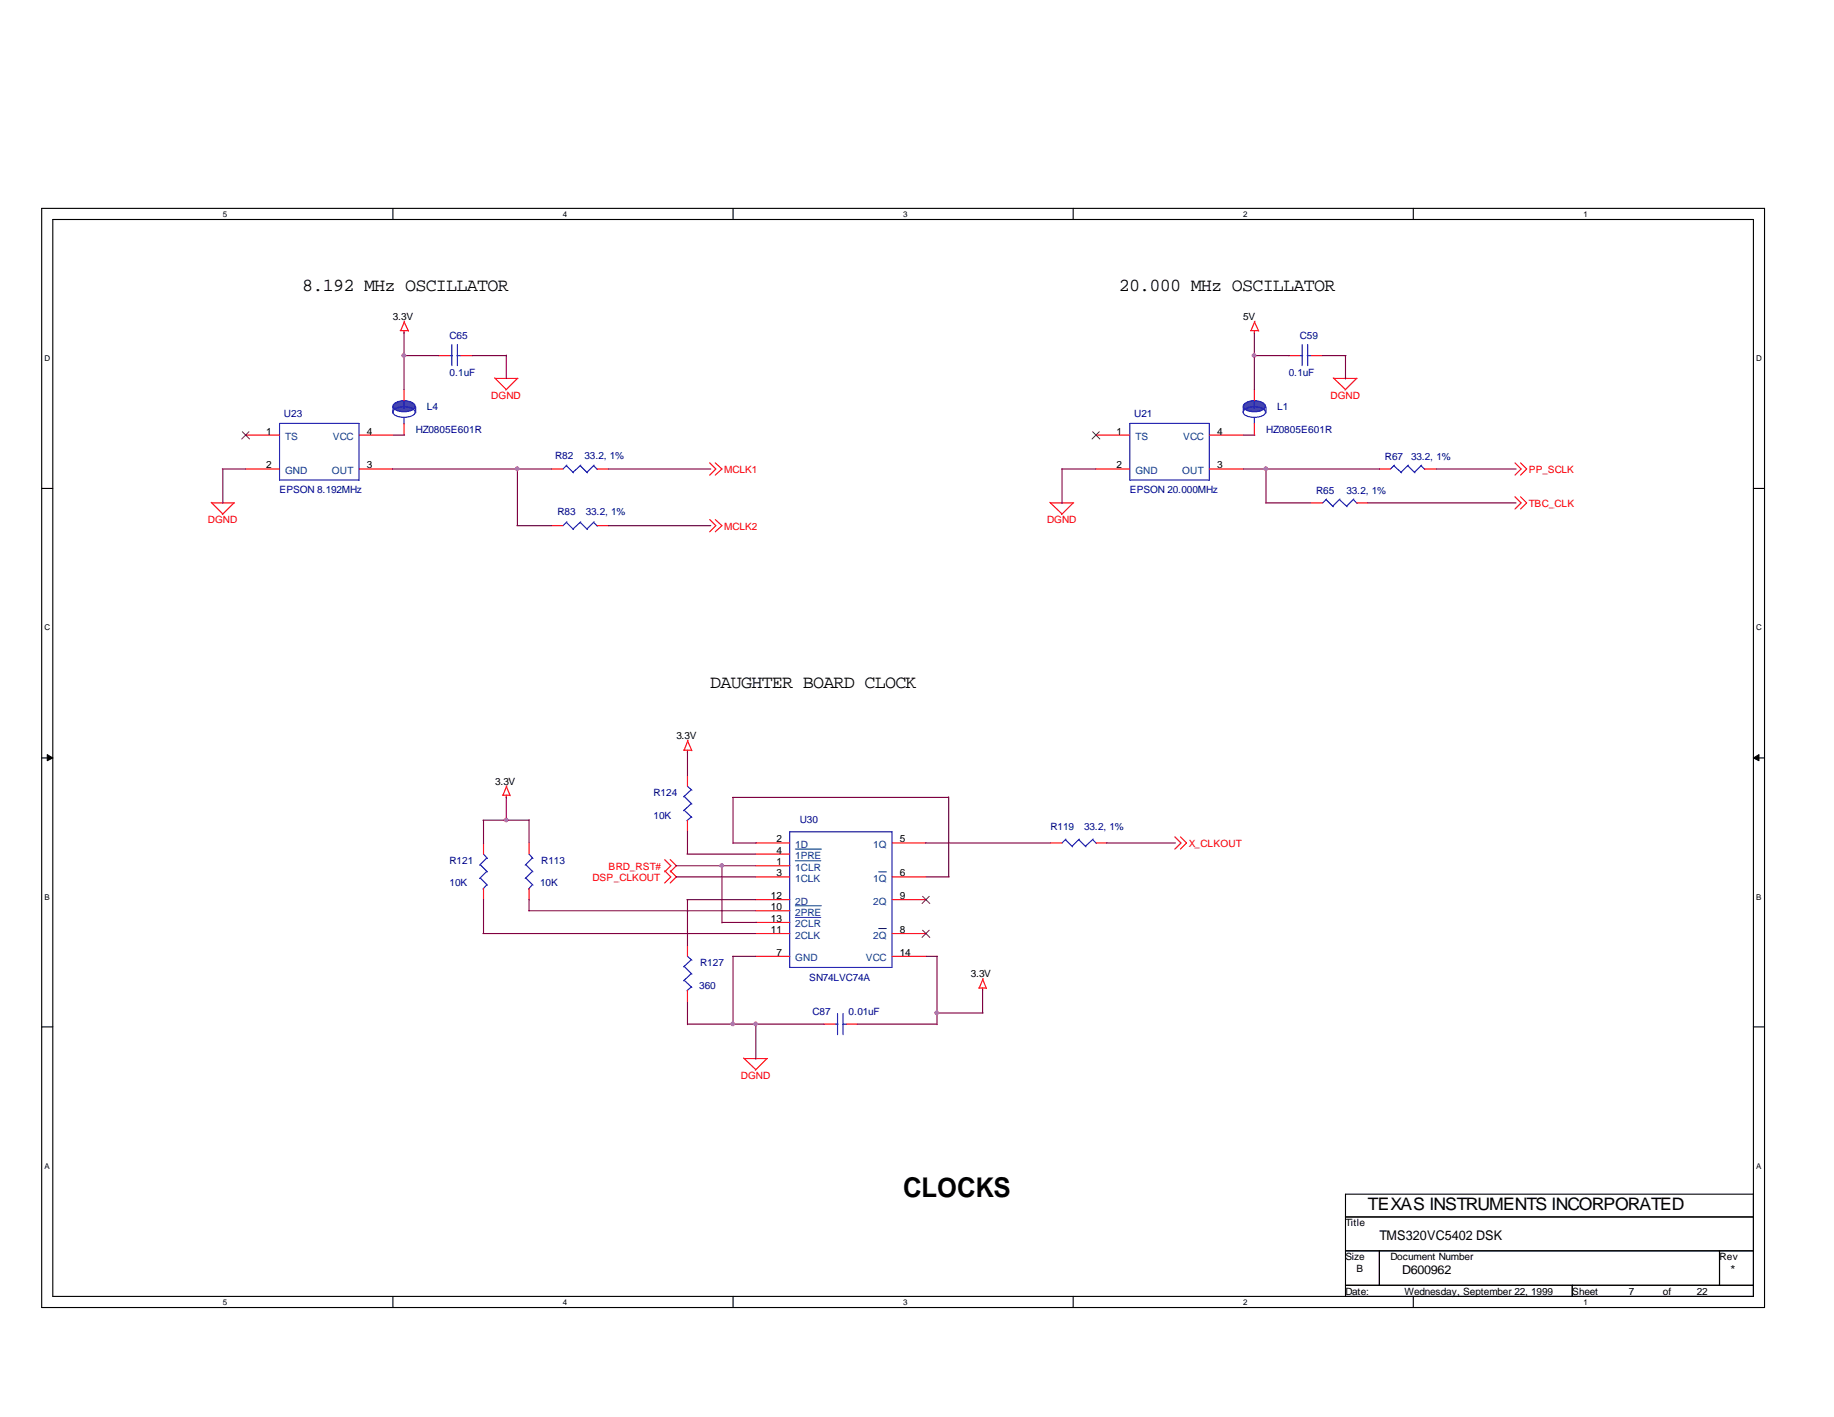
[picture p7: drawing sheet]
<svg xmlns="http://www.w3.org/2000/svg" width="279mm" height="216mm" viewBox="0 0 279 216" stroke-linecap="round" stroke-linejoin="round" font-family="sans-serif">
<g fill="none" stroke="#000" stroke-width=".17">
<path d="M6.3 31.8h262.5v167.4h-262.5zM8 33.4h259.1v164.1h-259.1zM59.9 31.8v1.6M111.7 31.8v1.6M163.5 31.8v1.6M215.3 31.8v1.6M6.3 74.4h1.7M267.1 74.4h1.7M6.3 115.5h1.7M267.1 115.5h1.7M6.3 156.5h1.7M267.1 156.5h1.7"/>
<path d="M59.9 197.5v1.7M111.7 197.5v1.7M163.5 197.5v1.7M205 185.4h62.1M205 190.6h62.1M205 195.8h62.1M210.1 190.6v5.2M215.3 197.5v1.7M239.5 195.8v1.7M262 190.6v5.2M267.1 181.9h-62.1v15.6"/>
</g>
<g fill="#000" stroke="#000" stroke-width=".15">
<path d="M7.2 115l.8 .5-.8 .4z" fill-rule="evenodd"/>
<path d="M267.1 115.5l.9-.5v.9z" fill-rule="evenodd"/>
</g>
<g fill="none" stroke="#f00" stroke-width=".17">
<path d="M61 50.4h1.1M61.6 50.4v.4M61.6 49l.6 1.5M61.6 48.9l-.6 1.5M75.4 57.6l1.7 1.8M75.4 57.7h3.5M78.8 57.7l-1.8 1.7M190.5 50.4h1.2M191.1 50.4v.4M191.1 49l.7 1.5M191.2 48.9l-.6 1.5M203.1 57.6l1.9 1.8"/>
<path d="M203.2 57.7h3.6M206.7 57.7l-1.8 1.7M32.2 76.5l1.8 1.8M32.3 76.6h3.4M35.6 76.6l-1.7 1.8M108.1 79.2l1 .9-1 .9M108.1 70.5l1 1-1 .9M109 79.2l1 .9-1 .9M109 70.5l1 1-1 .9M159.9 76.5l1.9 1.8M160 76.6h3.6M163.5 76.6l-1.8 1.8"/>
<path d="M230.8 70.5l.9 1-.9 .9M230.8 75.7l.9 .9-.9 1M231.6 70.5l1 1-1 .9M231.6 75.7l1 .9-1 1M77.1 119.8l.6 1.4M77.2 119.7l-.6 1.5M104.1 114.3h1.2M104.7 114.3v.4M104.7 112.9l.7 1.5M104.8 112.8l-.6 1.5M76.5 121.2h1.1M77.1 121.2v.4"/>
<path d="M101.3 132.7l.9 .9-.9 .9M101.3 131l.9 .9-.9 .9M102.1 132.7l.9 .9-.9 .9M102.1 131l.9 .9-.9 .9M179 127.5l.9 .9-.9 1M179.8 127.5l1 .9-1 1M149.1 150.5h1.1M149.7 150.5v.5M149.7 149.2l.6 1.4M149.8 149.1l-.6 1.4M113.3 161.2l1.8 1.8M113.4 161.3h3.5"/>
<path d="M116.8 161.3l-1.7 1.8"/>
</g>
<path d="M59.9 61.6a2.46 2.46 0 0 1 3.3 0v.3a1.14 1.14 0 0 1-1.1 .8 2.51 2.51 0 0 1-2.2-.5v-.3z" fill-rule="evenodd" fill="#4c4cff" stroke="#00f" stroke-width=".17"/>
<path d="M59.9 62v.9M59.9 62.5a2.57 2.57 0 0 1 3.3 0v.3a1.17 1.17 0 0 1-1.1 .7 2.68 2.68 0 0 1-2.2-.4v-.3zM61.6 61.2v1M61.6 63.7v.9M63.3 62v.9" fill="none" stroke="#00f" stroke-width=".17"/>
<path d="M61.6 59.4v1.6M61.6 64.5v1.8" fill="none" stroke="#f00" stroke-width=".17"/>
<path d="M189.5 61.6a2.46 2.46 0 0 1 3.2 0l.1 .3a1.14 1.14 0 0 1-1.2 .8 2.51 2.51 0 0 1-2.1-.5l-.1-.3z" fill-rule="evenodd" fill="#4c4cff" stroke="#00f" stroke-width=".17"/>
<g fill="none" stroke="#00f" stroke-width=".17">
<path d="M68.5 54.2h.4M68.8 52.5v3.2M69.6 54.2h.6M69.7 52.5v3.2M198 54.2h.5M198.4 52.5v3.2M199.1 54.2h.6M199.2 52.5v3.2M42.6 64.5h12.1v8.7h-12.1zM86.3 79.6l1.1 1.1M86.3 71l1.1 1.1M86.4 79.5l-.6 .6"/>
<path d="M86.4 70.9l-.6 .6M88.4 79.6l1.1 1.1M88.4 71l1.1 1.1M88.5 79.5l-1.2 1.1M88.5 70.9l-1.2 1.1M90.4 79.6l.6 .6M90.4 71l.6 .5M90.5 79.5l-1.1 1.1M90.5 70.9l-1.1 1.1M172.1 64.5h12.1v8.7h-12.1zM189.4 62v.9M189.5 62.5a2.57 2.57 0 0 1 3.2 0l.1 .3a1.17 1.17 0 0 1-1.2 .7 2.68 2.68 0 0 1-2.1-.4l-.1-.3z"/>
<path d="M191.1 61.2v1M191.1 63.7v.9M192.9 62v.9M202 76.1l1.1 1.1M202.1 76l-.6 .6M204 76.1l1.2 1.1M204.1 76l-1.1 1.1M206.2 76.1l.6 .6M206.2 76l-1.1 1.1M212.3 71l1.2 1.1M212.4 70.9l-.6 .6M214.5 71l1.1 1.1"/>
<path d="M214.5 70.9l-1.1 1.1M216.5 71l.6 .5M216.6 70.9l-1.1 1.1M104.7 119.8l.7 .6M73.2 131.7l1.1 1.1M73.2 133.8l1.1 1.1M73.7 130.1l.6 .7M74.2 130.7l-1.1 1.1M74.2 132.8l-1.1 1.1M74.2 134.8l-.6 .7M80.1 131.7l1.1 1.1M80.1 133.8l1.1 1.1"/>
<path d="M80.6 130.1l.6 .7M81.1 130.7l-1.1 1.1M81.1 132.8l-1.1 1.1M81.1 134.8l-.6 .7M104.2 121.3l1.2 1.2M104.2 123.4l1.2 1.1M105.3 120.3l-1.2 1.1M105.3 122.4l-1.2 1.1M105.3 124.5l-.7 .6M120.3 126.7h15.6v20.7h-15.6zM162.3 127.9l1.1 1.1M162.4 127.8l-.6 .6"/>
<path d="M164.3 127.9l1.1 1.1M164.4 127.8l-1.1 1.1M166.5 127.9l.5 .6M166.5 127.8l-1.1 1.1M104.2 147.2l1.2 1.2M104.2 149.4l1.2 1.1M104.7 145.7l.7 .6M105.3 146.2l-1.2 1.1M105.3 148.3l-1.2 1.1M105.3 150.4l-.7 .6M127.3 156h.4M127.6 154.4v3.2"/>
<path d="M128.4 156h.5M128.4 154.4v3.2"/>
</g>
<g fill="none" stroke="#f00" stroke-width=".17">
<path d="M66.8 54.2h1.7M70.2 54.2h1.8M191.1 59.4v1.6M196.3 54.2h1.7M199.7 54.2h1.8M37.4 71.5h5.2M37.4 66.3h5.2M54.7 71.5h5.2M54.7 66.3h5.2M84.1 71.5h1.7M90.9 71.5h1.8M167 71.5h5.1"/>
<path d="M167 66.3h5.1M184.2 71.5h5.2M184.2 66.3h5.2M191.1 64.5v1.8M199.7 76.6h1.8M206.7 76.6h1.7M210.1 71.5h1.7M217 71.5h1.8M84.1 80.1h1.7M90.9 80.1h1.8M104.7 118.1v1.7M73.7 128.4v1.7"/>
<path d="M73.7 135.4v1.7M80.6 128.4v1.7M80.6 135.4v1.7M104.7 125v1.7M115.1 128.4h5.2M115.1 130.1h5.2M115.1 131.9h5.2M115.1 133.6h5.2M115.1 137.1h5.2M115.1 138.8h5.2M135.9 128.4h5.2M135.9 133.6h5.2"/>
<path d="M135.9 137.1h5.2M160 128.4h1.8M167 128.4h1.7M104.7 144v1.7M104.7 150.9v1.8M115.1 140.5h5.2M115.1 142.2h5.2M115.1 145.7h5.2M125.5 156h1.8M128.9 156h1.7M135.9 142.2h5.2M135.9 145.7h5.2"/>
</g>
<path d="M36.9 65.8l1.1 1.1M37.9 65.8l-1.1 1.1M166.5 65.8l1.1 1.1M167.5 65.8l-1.1 1.1M140.5 136.6l1.1 1.1M141.6 136.6l-1.1 1.1M140.5 141.7l1.1 1.1M141.6 141.7l-1.1 1.1" fill="none" stroke="#804000" stroke-width=".15"/>
<path d="M121.2 129.4h3.9M121.2 131.1h3.9M121.2 138h3.9M121.2 139.8h3.9M133.9 132.8h1.1M133.9 141.5h1.1" fill="none" stroke="#004080" stroke-width=".15"/>
<g fill="none" stroke="#800040" stroke-width=".17">
<path d="M61.6 54.2h5.3M61.6 50.6v8.8M71.9 54.2h5.2M77.1 54.1v3.6M191.1 54.2h5.3M191.1 50.7v8.7M201.5 54.2h3.6M205 54.2v3.5M33.9 71.5h3.5M34 71.5v5.2M59.8 71.5h24.3M59.9 66.3h1.7"/>
<path d="M78.8 71.4v8.7M92.7 71.5h15.6M161.7 71.5h5.3M161.8 71.5v5.2M189.4 71.5h20.8M189.4 66.3h1.8M192.8 76.6h6.9M192.9 71.4v5.2M208.4 76.6h22.6M218.8 71.5h12.2M78.7 80.1h5.4M92.7 80.1h15.6"/>
<path d="M104.7 114.6v3.5M73.6 125h7M73.7 125v3.5M73.7 137v5.2M77.1 121.4v3.6M80.5 138.8h34.6M80.6 124.9v3.5M80.6 137v1.8M103 133.6h12.1M103 131.9h12.1M104.6 130.1h10.5M104.6 137.1h10.5"/>
<path d="M104.7 126.7v3.4M104.7 137.1v7M110 131.9v8.7M111.6 121.5h32.9M111.7 121.5v7M111.7 128.4h3.5M141 128.4h19M141.1 133.6h3.5M144.5 121.4v12.2M168.6 128.4h10.5M73.6 142.2h41.5M104.7 156h20.9"/>
<path d="M104.7 152.7v3.4M110 140.5h5.2M111.6 145.7h3.5M111.7 145.7v10.4M115.1 156v5.4M130.6 156h12.1M141.1 145.7h1.7M142.7 145.7v10.4M142.7 154.3h7.1M149.7 150.8v3.5"/>
</g>
<g fill="#f0f" stroke="#f0f" stroke-width=".17">
<circle cx="78.8" cy="71.4" r=".29"/>
<circle cx="192.8" cy="71.4" r=".29"/>
<circle cx="77.1" cy="124.9" r=".29"/>
<circle cx="142.7" cy="154.3" r=".29"/>
<circle cx="111.6" cy="156" r=".29"/>
<circle cx="109.9" cy="131.9" r=".29"/>
<circle cx="115.1" cy="156" r=".29"/>
<circle cx="61.5" cy="54.1" r=".29"/>
<circle cx="191.1" cy="54.1" r=".29"/>
</g>
<text font-size="4.1" x="137.6" y="182.4">CLOCKS</text>
<g font-size="2.8">
<text x="46.1" y="44.4">8.192 MHz OSCILLATOR</text>
<text x="170.4" y="44.4">20.000 MHz OSCILLATOR</text>
<text x="108.2" y="104.8">DAUGHTER BOARD CLOCK</text>
</g>
<text font-size="2.6" x="208.4" y="184.3">TEXAS INSTRUMENTS INCORPORATED</text>
<text font-size="2" x="210.1" y="189">TMS320VC5402 DSK</text>
<g font-size="1.9">
<text x="213.6" y="194.1">D600962</text>
<text x="263.7" y="194.1">*</text>
</g>
<g font-size="1.5">
<text x="59.9" y="48.7">3.3V</text>
<text x="189.4" y="48.7">5V</text>
<text x="40.6" y="66.2">1</text>
<text x="40.6" y="71.4">2</text>
<text x="55.9" y="71.4">3</text>
<text x="55.9" y="66.2">4</text>
<text x="170.1" y="66.2">1</text>
<text x="170.1" y="71.4">2</text>
<text x="185.4" y="71.4">3</text>
<text x="185.4" y="66.2">4</text>
<text x="103" y="112.6">3.3V</text>
<text x="75.4" y="119.5">3.3V</text>
<text x="118.3" y="128.4">2</text>
<text x="118.3" y="130">4</text>
<text x="118.3" y="131.8">1</text>
<text x="137.1" y="128.4">5</text>
<text x="117.4" y="137">12</text>
<text x="118.3" y="133.5">3</text>
<text x="137.1" y="133.5">6</text>
<text x="137.1" y="137">9</text>
<text x="117.4" y="138.7">10</text>
<text x="117.4" y="140.5">13</text>
<text x="117.4" y="142.2">11</text>
<text x="137.1" y="142.2">8</text>
<text x="118.3" y="145.6">7</text>
<text x="137.1" y="145.6">14</text>
<text x="147.9" y="148.8">3.3V</text>
<text x="205" y="186.9">Title</text>
<text x="205" y="197.3">Date:</text>
<text x="205" y="192">Size</text>
<text x="206.7" y="193.8">B</text>
<text x="211.8" y="192">Document Number</text>
<text x="214" y="197.3">Wednesday, September 22, 1999</text>
<text x="239.5" y="197.3">Sheet</text>
<text x="248.2" y="197.3">7</text>
<text x="253.3" y="197.3">of</text>
<text x="258.5" y="197.3">22</text>
<text x="262" y="192">Rev</text>
</g>
<g font-size="1.5" fill="#000080">
<text x="68.5" y="51.6">C65</text>
<text x="198" y="51.6">C59</text>
<text x="68.5" y="57.3">0.1uF</text>
<text x="196.3" y="57.3">0.1uF</text>
<text x="43.3" y="63.6">U23</text>
<text x="63.3" y="66">HZ0805E601R</text>
<text x="65" y="62.5">L4</text>
<text x="172.8" y="63.6">U21</text>
<text x="192.9" y="66">HZ0805E601R</text>
<text x="194.6" y="62.5">L1</text>
<text x="84.6" y="69.9">R82</text>
<text x="89.1" y="69.9">33.2, 1%</text>
<text x="211" y="70.1">R67</text>
<text x="215" y="70.1">33.2, 1%</text>
<text x="42.6" y="75.1">EPSON 8.192MHz</text>
<text x="172.1" y="75.1">EPSON 20.000MHz</text>
<text x="200.5" y="75.3">R65</text>
<text x="205.1" y="75.3">33.2, 1%</text>
<text x="84.9" y="78.4">R83</text>
<text x="89.2" y="78.4">33.2, 1%</text>
<text x="99.6" y="121.2">R124</text>
<text x="99.6" y="124.7">10K</text>
<text x="121.8" y="125.4">U30</text>
<text x="68.5" y="131.6">R121</text>
<text x="82.5" y="131.6">R113</text>
<text x="160" y="126.4">R119</text>
<text x="165.2" y="126.4">33.2, 1%</text>
<text x="68.5" y="135">10K</text>
<text x="82.3" y="135">10K</text>
<text x="106.7" y="147.2">R127</text>
<text x="123.3" y="149.4">SN74LVC74A</text>
<text x="106.5" y="150.6">360</text>
<text x="123.8" y="154.6">C87</text>
<text x="129.3" y="154.6">0.01uF</text>
</g>
<g font-size="1.5" fill="#f00">
<text x="74.8" y="60.8">DGND</text>
<text x="202.7" y="60.8">DGND</text>
<text x="110.3" y="72.1">MCLK1</text>
<text x="232.9" y="72.1">PP_SCLK</text>
<text x="232.9" y="77.2">TBC_CLK</text>
<text x="31.7" y="79.8">DGND</text>
<text x="110.3" y="80.7">MCLK2</text>
<text x="159.5" y="79.8">DGND</text>
<text x="181.1" y="129">X_CLKOUT</text>
<text x="90.3" y="134.2">DSP_CLKOUT</text>
<text x="92.7" y="132.5">BRD_RST#</text>
<text x="112.9" y="164.4">DGND</text>
</g>
<g font-size="1.5" fill="#004080">
<text x="43.4" y="67.1">TS</text>
<text x="50.7" y="67.1">VCC</text>
<text x="173" y="67.1">TS</text>
<text x="180.3" y="67.1">VCC</text>
<text x="43.4" y="72.2">GND</text>
<text x="50.5" y="72.2">OUT</text>
<text x="173" y="72.2">GND</text>
<text x="180.1" y="72.2">OUT</text>
<text x="121.2" y="129.2">1D</text>
<text x="121.2" y="130.9">1PRE</text>
<text x="133" y="129.2">1Q</text>
<text x="121.2" y="132.7">1CLR</text>
<text x="121.2" y="134.4">1CLK</text>
<text x="121.2" y="137.8">2D</text>
<text x="133" y="137.8">2Q</text>
<text x="133" y="134.4">1Q</text>
<text x="121.2" y="139.5">2PRE</text>
<text x="121.2" y="141.3">2CLR</text>
<text x="121.2" y="143">2CLK</text>
<text x="133" y="143">2Q</text>
<text x="121.2" y="146.5">GND</text>
<text x="131.9" y="146.5">VCC</text>
</g>
<g font-size="1.2">
<text x="34" y="33">5</text>
<text x="85.8" y="33">4</text>
<text x="137.6" y="33">3</text>
<text x="189.4" y="33">2</text>
<text x="241.2" y="33">1</text>
<text x="6.8" y="55">D</text>
<text x="267.5" y="55">D</text>
<text x="6.8" y="96">C</text>
<text x="267.5" y="96">C</text>
<text x="6.8" y="137.1">B</text>
<text x="267.5" y="137.1">B</text>
<text x="6.8" y="178.1">A</text>
<text x="267.5" y="178.1">A</text>
<text x="34" y="198.8">5</text>
<text x="85.8" y="198.8">4</text>
<text x="137.6" y="198.8">3</text>
<text x="189.4" y="198.8">2</text>
<text x="241.2" y="198.8">1</text>
</g>
</svg>
